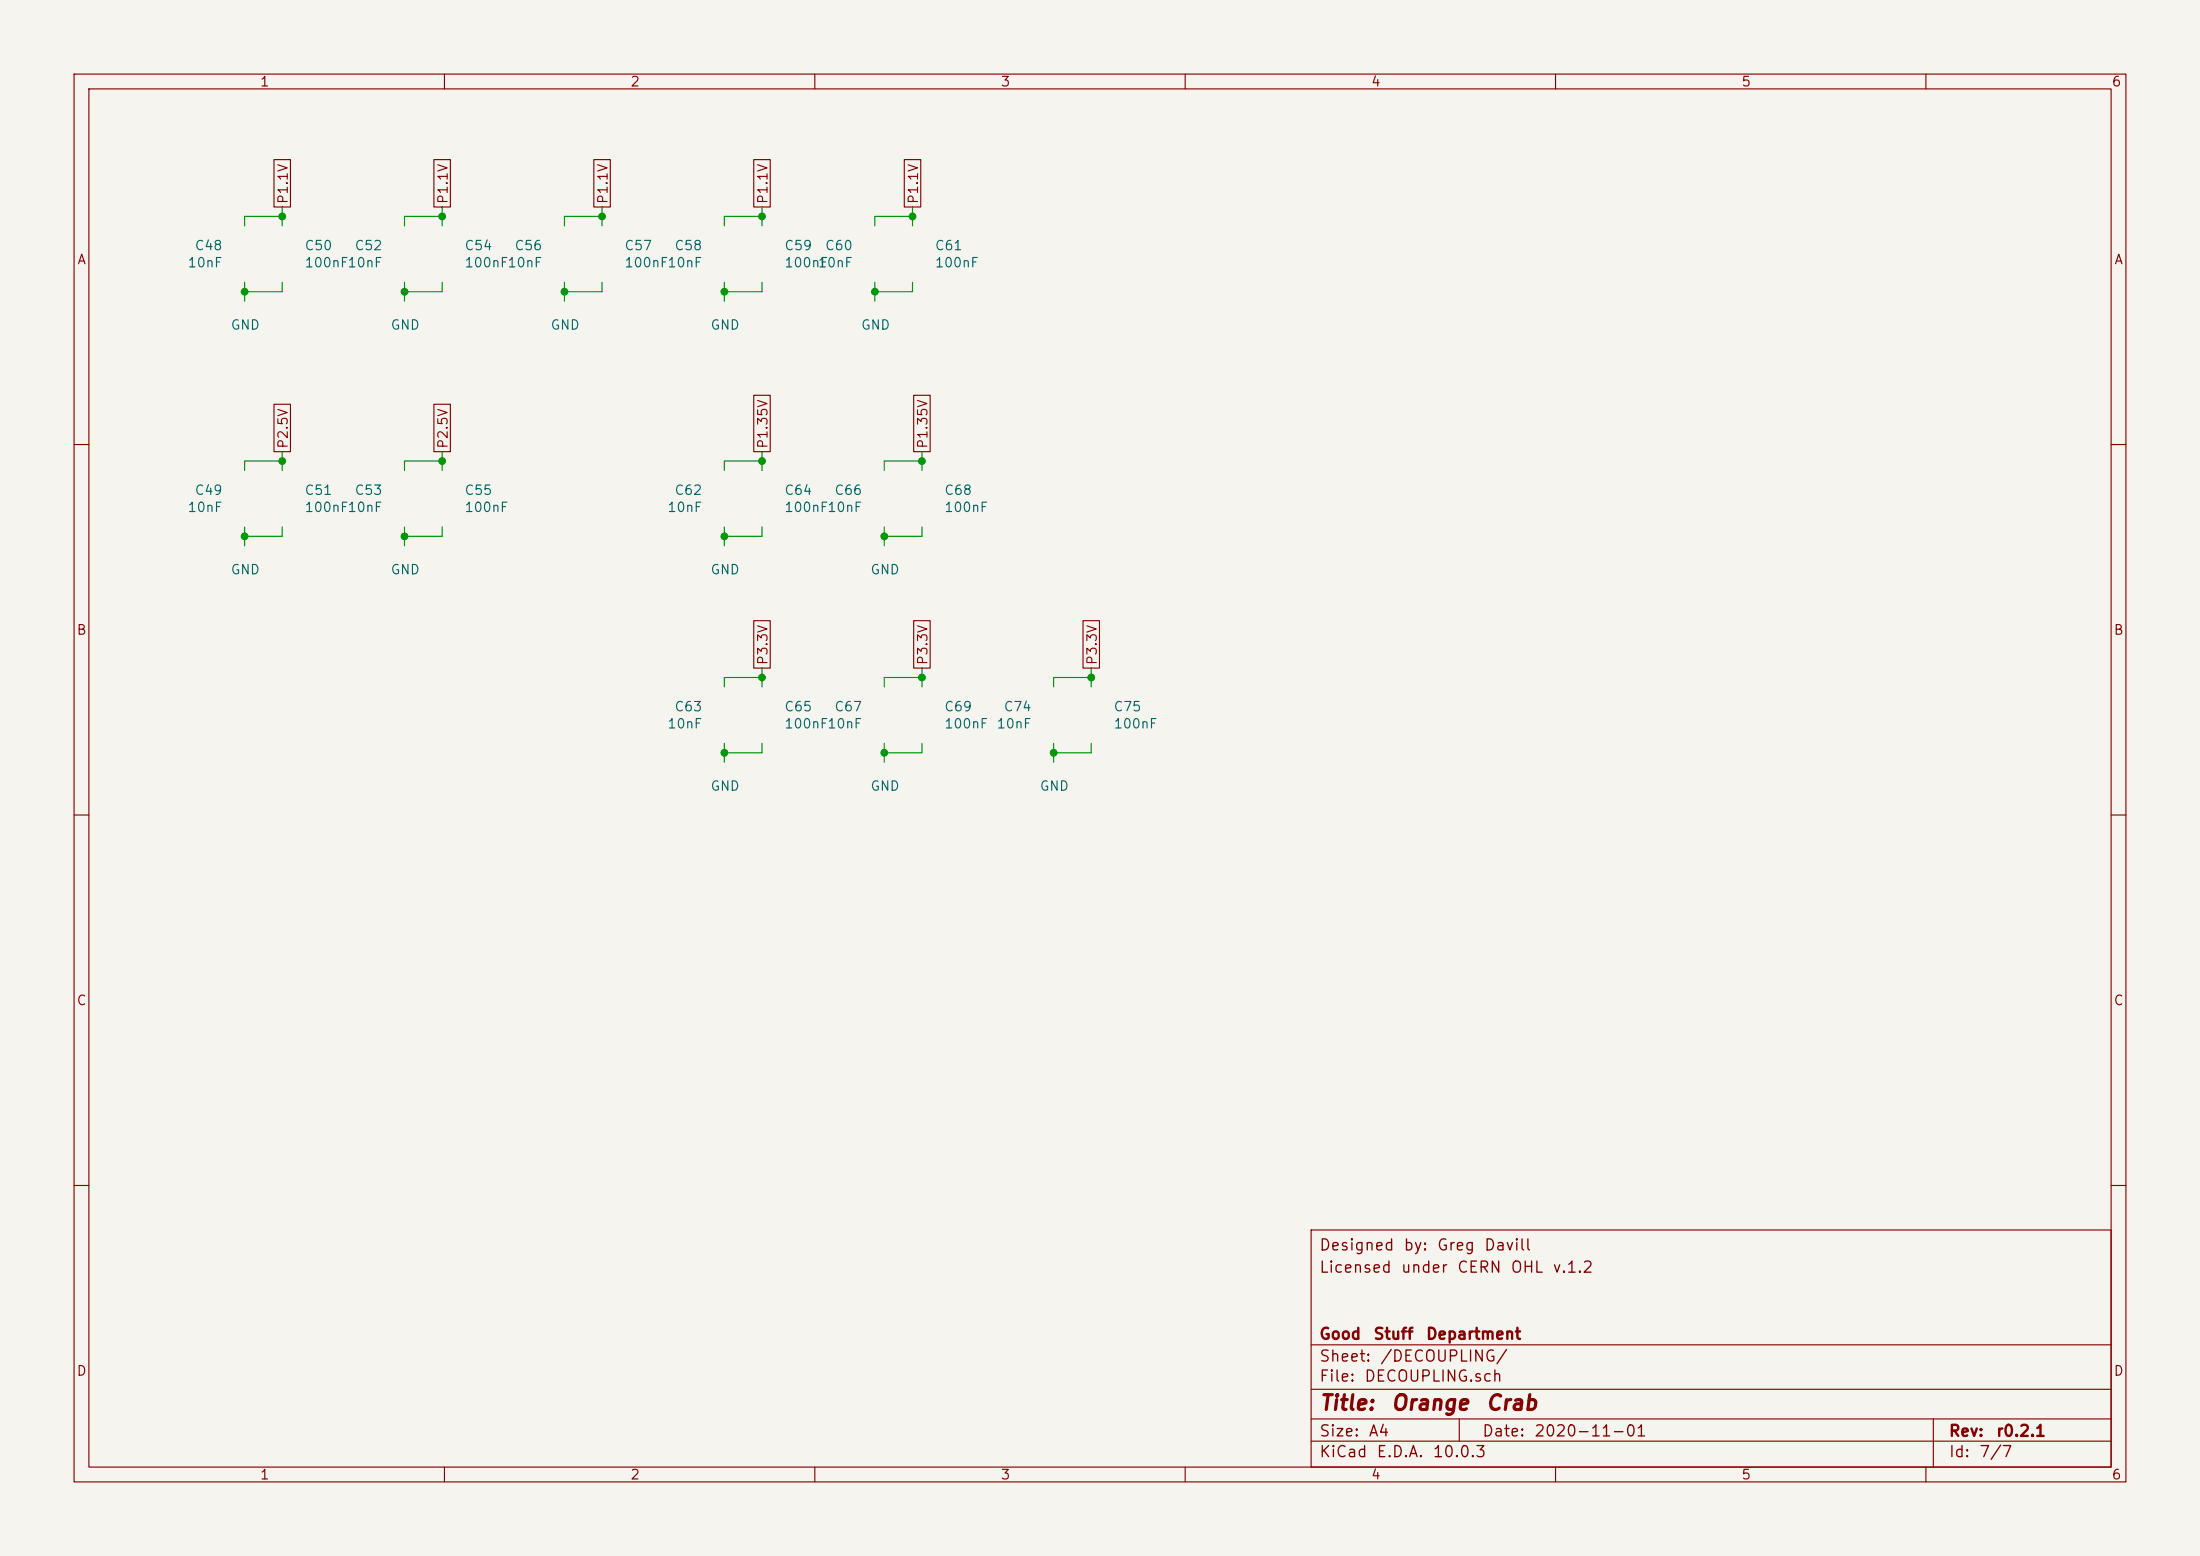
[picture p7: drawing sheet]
<svg xmlns="http://www.w3.org/2000/svg" width="297mm" height="210mm" viewBox="0 0 297 210" stroke-linecap="round" stroke-linejoin="round" font-family="sans-serif">
<path d="M0 0h297v210h-297z" fill="#f5f4ef" stroke="#f5f4ef" stroke-width=".14"/>
<g fill="none" stroke="#840000" stroke-width=".15">
<path d="M10 10h277v190h-277zM12 12h273v186h-273zM60 10v2M110 10v2M160 10v2M210 10v2M260 10v2M37 21.5h2.2v6.4h-2.2zM58.6 21.5h2.2v6.4h-2.2zM80.2 21.5h2.2v6.4h-2.2zM101.8 21.5h2.2v6.4h-2.2zM122.1 21.5h2.2v6.4h-2.2z"/>
<path d="M37 54.6h2.2v6.4h-2.2zM58.6 54.6h2.2v6.4h-2.2zM101.8 53.4h2.2v7.6h-2.2zM123.3 53.4h2.3v7.6h-2.3zM10 60h2M285 60h2M101.8 83.8h2.2v6.4h-2.2zM123.3 83.8h2.3v6.4h-2.3zM146.2 83.8h2.2v6.4h-2.2zM10 110h2M285 110h2M10 160h2"/>
<path d="M177 166h108v32h-108zM285 160h2M60 198v2M110 198v2M160 198v2M177 194.5h108M177 191.5h108M177 187.5h108M177 181.5h108M197 191.5v3M210 198v2M260 198v2"/>
<path d="M261 191.5v6.5"/>
</g>
<g fill="none" stroke="#009600" stroke-width=".15">
<path d="M33 38.1v2.5M38.1 29.2h-5.1v1.3M38.1 38.1v1.3h-5.1M38.1 27.9v2.6M54.6 38.1v2.5M59.7 38.1v1.3h-5.1M59.7 27.9v2.6M59.7 29.2h-5.1v1.3M76.2 38.1v2.5M81.3 38.1v1.3h-5.1M81.3 27.9v2.6M81.3 29.2h-5.1v1.3"/>
<path d="M97.8 38.1v2.5M102.9 29.2h-5.1v1.3M102.9 27.9v2.6M102.9 38.1v1.3h-5.1M118.1 38.1v2.5M123.2 38.1v1.3h-5.1M123.2 29.2h-5.1v1.3M123.2 27.9v2.6M33 71.1v2.6M38.1 62.2h-5.1v1.3M38.1 71.1v1.3h-5.1M38.1 61v2.5"/>
<path d="M54.6 71.1v2.6M59.7 71.1v1.3h-5.1M59.7 61v2.5M59.7 62.2h-5.1v1.3M97.8 71.1v2.6M102.9 62.2h-5.1v1.3M102.9 61v2.5M102.9 71.1v1.3h-5.1M119.4 71.1v2.6M124.5 61v2.5M124.5 71.1v1.3h-5.1M124.5 62.2h-5.1v1.3"/>
<path d="M102.9 91.4h-5.1v1.3M102.9 90.2v2.5M124.5 91.4h-5.1v1.3M124.5 90.2v2.5M147.3 91.4h-5.1v1.3M147.3 90.2v2.5M97.8 100.3v2.6M102.9 100.3v1.3h-5.1M119.4 100.3v2.6M124.5 100.3v1.3h-5.1M142.2 100.3v2.6M147.3 100.3v1.3h-5.1"/>
</g>
<g fill="#009600" stroke="#009600" stroke-width=".14">
<circle cx="33" cy="39.4" r=".46"/>
<circle cx="38.1" cy="29.2" r=".46"/>
<circle cx="54.6" cy="39.4" r=".46"/>
<circle cx="81.3" cy="29.2" r=".46"/>
<circle cx="76.2" cy="39.4" r=".46"/>
<circle cx="59.7" cy="29.2" r=".46"/>
<circle cx="119.4" cy="101.6" r=".46"/>
<circle cx="147.3" cy="91.4" r=".46"/>
<circle cx="124.5" cy="91.4" r=".46"/>
<circle cx="142.2" cy="101.6" r=".46"/>
<circle cx="97.8" cy="72.4" r=".46"/>
<circle cx="102.9" cy="62.2" r=".46"/>
<circle cx="102.9" cy="91.4" r=".46"/>
<circle cx="97.8" cy="101.6" r=".46"/>
<circle cx="33" cy="72.4" r=".46"/>
<circle cx="38.1" cy="62.2" r=".46"/>
<circle cx="54.6" cy="72.4" r=".46"/>
<circle cx="59.7" cy="62.2" r=".46"/>
<circle cx="97.8" cy="39.4" r=".46"/>
<circle cx="119.4" cy="72.4" r=".46"/>
<circle cx="124.5" cy="62.2" r=".46"/>
<circle cx="123.2" cy="29.2" r=".46"/>
<circle cx="102.9" cy="29.2" r=".46"/>
<circle cx="118.1" cy="39.4" r=".46"/>
</g>
<g font-size="2" fill="#840000">
<text x="178" y="190.8">Title:</text>
<text x="187.7" y="190.8">Orange</text>
<text x="200.5" y="190.8">Crab</text>
</g>
<g font-size="1.5" fill="#840000">
<text x="178" y="172.2">Licensed</text>
<text x="178" y="169.2">Designed</text>
<text x="189" y="172.2">under</text>
<text x="189.4" y="169.2">by:</text>
<text x="193.9" y="169.2">Greg</text>
<text x="196.6" y="172.2">CERN</text>
<text x="200.3" y="169.2">Davill</text>
<text x="203.8" y="172.2">OHL</text>
<text x="209.5" y="172.2">v.1.2</text>
<text x="178" y="184.2">Sheet:</text>
<text x="178" y="181.2">Good</text>
<text x="185.3" y="181.2">Stuff</text>
<text x="186.2" y="184.2">/DECOUPLING/</text>
<text x="192.4" y="181.2">Department</text>
<text x="178" y="186.9">File:</text>
<text x="184.1" y="186.9">DECOUPLING.sch</text>
<text x="178" y="197.1">KiCad</text>
<text x="178" y="194.3">Size:</text>
<text x="184.7" y="194.3">A4</text>
<text x="185.7" y="197.1">E.D.A.</text>
<text x="193.3" y="197.1">10.0.3</text>
<text x="200" y="194.3">Date:</text>
<text x="207" y="194.3">2020-11-01</text>
<text x="263" y="194.3">Rev:</text>
<text x="263" y="197.1">Id:</text>
<text x="267.1" y="197.1">7/7</text>
<text x="269.4" y="194.3">r0.2.1</text>
</g>
<g font-size="1.3" fill="#840000">
<text x="35" y="12">1</text>
<text x="85" y="12">2</text>
<text x="135" y="12">3</text>
<text x="185" y="12">4</text>
<text x="235" y="12">5</text>
<text x="285" y="12">6</text>
<text x="39.2" y="27.6" transform="rotate(-90 39.2 27.6)">P1.1V</text>
<text x="60.8" y="27.6" transform="rotate(-90 60.8 27.6)">P1.1V</text>
<text x="82.3" y="27.6" transform="rotate(-90 82.3 27.6)">P1.1V</text>
<text x="103.9" y="27.6" transform="rotate(-90 103.9 27.6)">P1.1V</text>
<text x="124.3" y="27.6" transform="rotate(-90 124.3 27.6)">P1.1V</text>
<text x="10.3" y="36">A</text>
<text x="285.3" y="36">A</text>
<text x="39.2" y="60.6" transform="rotate(-90 39.2 60.6)">P2.5V</text>
<text x="60.8" y="60.6" transform="rotate(-90 60.8 60.6)">P2.5V</text>
<text x="103.9" y="60.6" transform="rotate(-90 103.9 60.6)">P1.35V</text>
<text x="125.5" y="60.6" transform="rotate(-90 125.5 60.6)">P1.35V</text>
<text x="10.3" y="86">B</text>
<text x="103.9" y="89.9" transform="rotate(-90 103.9 89.9)">P3.3V</text>
<text x="125.5" y="89.9" transform="rotate(-90 125.5 89.9)">P3.3V</text>
<text x="148.4" y="89.9" transform="rotate(-90 148.4 89.9)">P3.3V</text>
<text x="285.3" y="86">B</text>
<text x="10.3" y="136">C</text>
<text x="285.3" y="136">C</text>
<text x="10.3" y="186">D</text>
<text x="285.3" y="186">D</text>
<text x="35" y="200">1</text>
<text x="85" y="200">2</text>
<text x="135" y="200">3</text>
<text x="185" y="200">4</text>
<text x="235" y="200">5</text>
<text x="285" y="200">6</text>
</g>
<g font-size="1.3" fill="#006464">
<text x="26.2" y="34.1">C48</text>
<text x="41" y="34.1">C50</text>
<text x="47.8" y="34.1">C52</text>
<text x="62.6" y="34.1">C54</text>
<text x="69.4" y="34.1">C56</text>
<text x="84.2" y="34.1">C57</text>
<text x="91" y="34.1">C58</text>
<text x="105.8" y="34.1">C59</text>
<text x="111.3" y="34.1">C60</text>
<text x="126.1" y="34.1">C61</text>
<text x="25.2" y="36.4">10nF</text>
<text x="41" y="36.4">100nF10nF</text>
<text x="62.6" y="36.4">100nF10nF</text>
<text x="84.2" y="36.4">100nF10nF</text>
<text x="105.8" y="36.4">100nF</text>
<text x="110.3" y="36.4">10nF</text>
<text x="126.1" y="36.4">100nF</text>
<text x="31.1" y="44.8">GND</text>
<text x="52.6" y="44.8">GND</text>
<text x="74.2" y="44.8">GND</text>
<text x="95.8" y="44.8">GND</text>
<text x="116.1" y="44.8">GND</text>
<text x="25.2" y="69.4">10nF</text>
<text x="26.2" y="67.1">C49</text>
<text x="41" y="69.4">100nF10nF</text>
<text x="41" y="67.1">C51</text>
<text x="47.8" y="67.1">C53</text>
<text x="62.6" y="69.4">100nF</text>
<text x="62.6" y="67.1">C55</text>
<text x="90" y="69.4">10nF</text>
<text x="91" y="67.1">C62</text>
<text x="105.8" y="69.4">100nF10nF</text>
<text x="105.8" y="67.1">C64</text>
<text x="112.6" y="67.1">C66</text>
<text x="127.4" y="69.4">100nF</text>
<text x="127.4" y="67.1">C68</text>
<text x="31.1" y="77.8">GND</text>
<text x="52.6" y="77.8">GND</text>
<text x="95.8" y="77.8">GND</text>
<text x="117.4" y="77.8">GND</text>
<text x="90" y="98.6">10nF</text>
<text x="91" y="96.3">C63</text>
<text x="105.8" y="98.6">100nF10nF</text>
<text x="105.8" y="96.3">C65</text>
<text x="112.6" y="96.3">C67</text>
<text x="127.4" y="98.6">100nF</text>
<text x="127.4" y="96.3">C69</text>
<text x="134.4" y="98.6">10nF</text>
<text x="135.4" y="96.3">C74</text>
<text x="150.3" y="98.6">100nF</text>
<text x="150.3" y="96.3">C75</text>
<text x="95.8" y="107">GND</text>
<text x="117.4" y="107">GND</text>
<text x="140.3" y="107">GND</text>
</g>
</svg>
